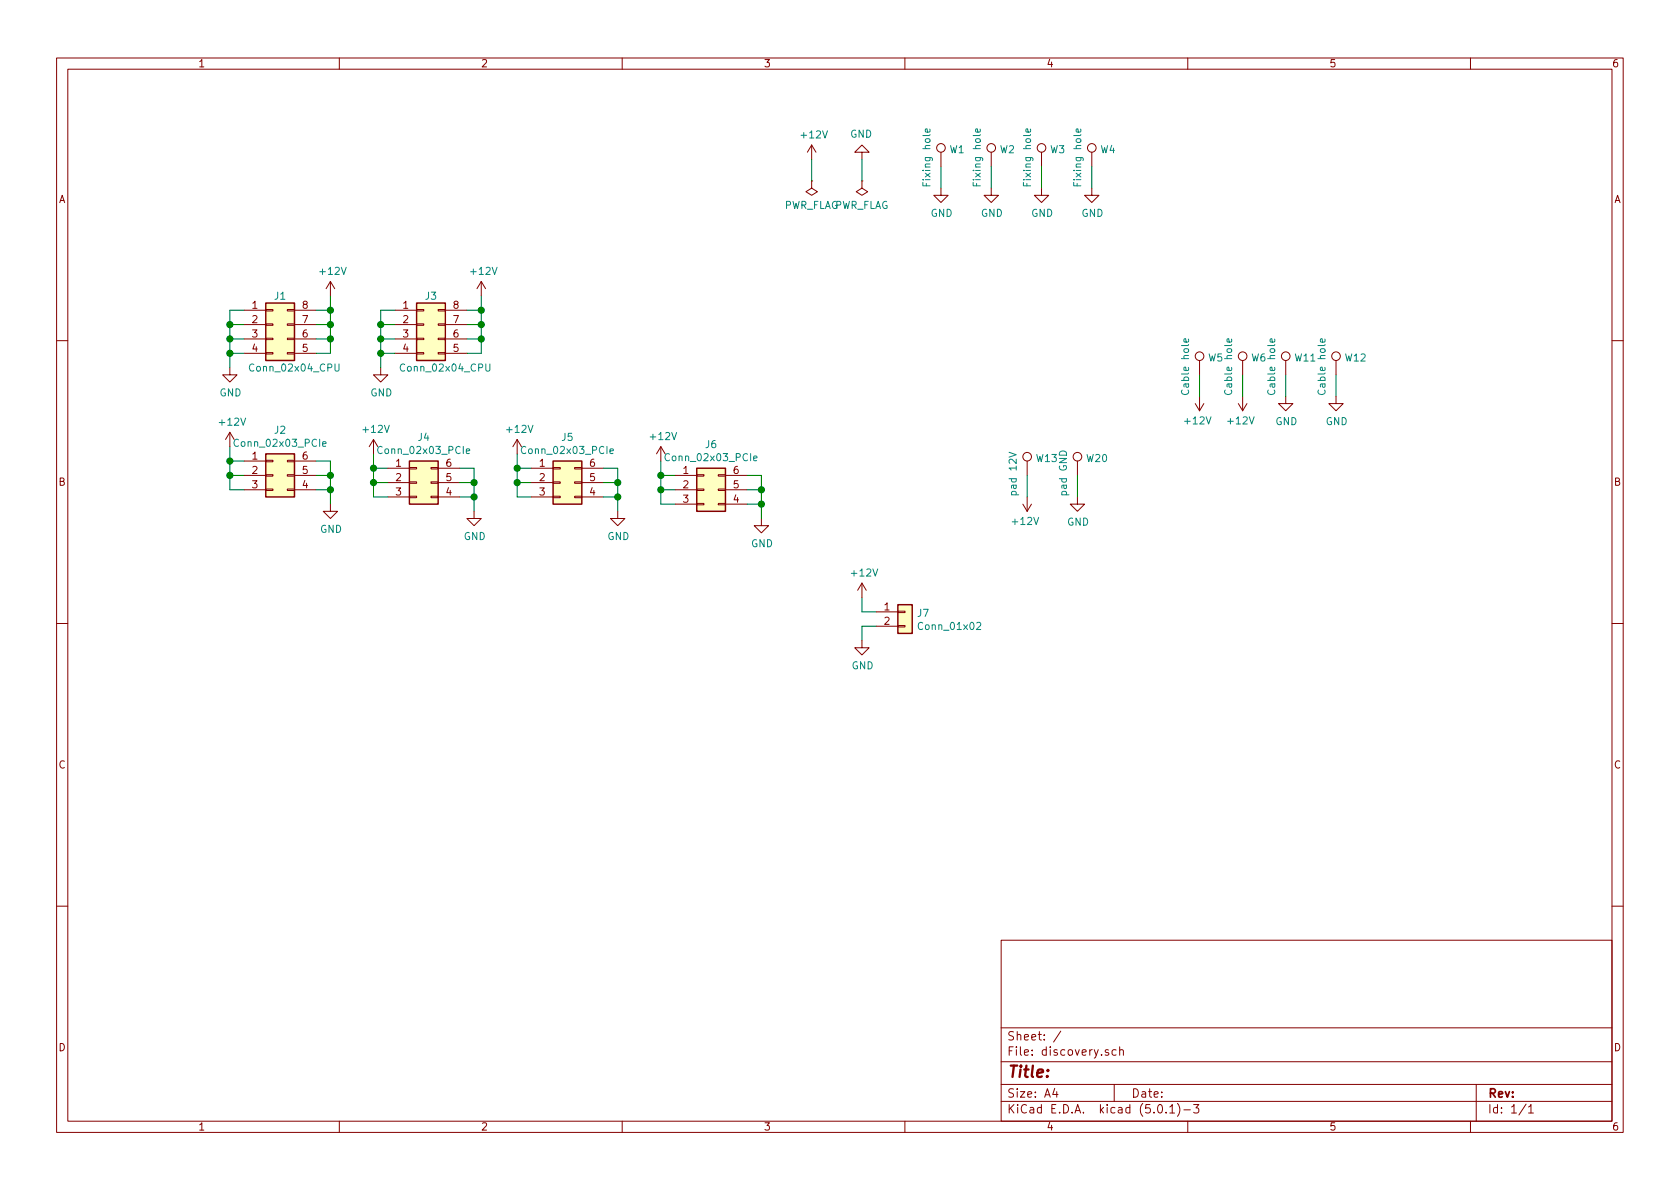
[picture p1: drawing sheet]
EESchema Schematic File Version 4
LIBS:discovery-cache
EELAYER 26 0
EELAYER END
$Descr A4 11693 8268
encoding utf-8
Sheet 1 1
Title ""
Date ""
Rev ""
Comp ""
Comment1 ""
Comment2 ""
Comment3 ""
Comment4 ""
$EndDescr
$Comp
L Connector_Generic:Conn_02x04_Counter_Clockwise J1
U 1 1
P 1900 2250
F 0 "J1" H 1950 2450 50  0000 C CNN
F 1 "Conn_02x04_CPU" H 2050 1950 50  0000 C CNN
F 2 "discovery:CONN_02x04_4.2mm" H 1900 2250 50  0001 C CNN
F 3 "~" H 1900 2250 50  0001 C CNN
	1    1900 2250
	1    0    0    -1  
$EndComp
Wire Wire Line
	1700 2150 1600 2150
Wire Wire Line
	1700 2250 1600 2250
Wire Wire Line
	1600 2250 1600 2150
Wire Wire Line
	1700 2350 1600 2350
Wire Wire Line
	1600 2350 1600 2250
Connection ~ 1600 2250
Wire Wire Line
	1700 2450 1600 2450
Wire Wire Line
	1600 2450 1600 2350
Connection ~ 1600 2350
Wire Wire Line
	2200 2150 2300 2150
Wire Wire Line
	2300 2150 2300 2250
Wire Wire Line
	2200 2450 2300 2450
Wire Wire Line
	2200 2350 2300 2350
Connection ~ 2300 2350
Wire Wire Line
	2300 2350 2300 2450
Wire Wire Line
	2200 2250 2300 2250
Connection ~ 2300 2250
Wire Wire Line
	2300 2250 2300 2350
$Comp
L power:+12V #PWR01
U 1 1
P 2300 2050
F 0 "#PWR01" H 2300 1900 50  0001 C CNN
F 1 "+12V" H 2315 2223 50  0000 C CNN
F 2 "" H 2300 2050 50  0001 C CNN
F 3 "" H 2300 2050 50  0001 C CNN
	1    2300 2050
	1    0    0    -1  
$EndComp
$Comp
L power:GND #PWR03
U 1 1
P 1600 2550
F 0 "#PWR03" H 1600 2300 50  0001 C CNN
F 1 "GND" H 1605 2377 50  0000 C CNN
F 2 "" H 1600 2550 50  0001 C CNN
F 3 "" H 1600 2550 50  0001 C CNN
	1    1600 2550
	1    0    0    -1  
$EndComp
$Comp
L Connector_Generic:Conn_02x04_Counter_Clockwise J3
U 1 1
P 2950 2250
F 0 "J3" H 3000 2450 50  0000 C CNN
F 1 "Conn_02x04_CPU" H 3100 1950 50  0000 C CNN
F 2 "discovery:CONN_02x04_4.2mm" H 2950 2250 50  0001 C CNN
F 3 "~" H 2950 2250 50  0001 C CNN
	1    2950 2250
	1    0    0    -1  
$EndComp
Wire Wire Line
	2750 2150 2650 2150
Wire Wire Line
	2750 2250 2650 2250
Wire Wire Line
	2650 2250 2650 2150
Wire Wire Line
	2750 2350 2650 2350
Wire Wire Line
	2650 2350 2650 2250
Connection ~ 2650 2250
Wire Wire Line
	2750 2450 2650 2450
Wire Wire Line
	2650 2450 2650 2350
Connection ~ 2650 2350
Wire Wire Line
	3250 2150 3350 2150
Wire Wire Line
	3350 2150 3350 2250
Wire Wire Line
	3250 2450 3350 2450
Wire Wire Line
	3250 2350 3350 2350
Connection ~ 3350 2350
Wire Wire Line
	3350 2350 3350 2450
Wire Wire Line
	3250 2250 3350 2250
Connection ~ 3350 2250
Wire Wire Line
	3350 2250 3350 2350
$Comp
L power:+12V #PWR05
U 1 1
P 3350 2050
F 0 "#PWR05" H 3350 1900 50  0001 C CNN
F 1 "+12V" H 3365 2223 50  0000 C CNN
F 2 "" H 3350 2050 50  0001 C CNN
F 3 "" H 3350 2050 50  0001 C CNN
	1    3350 2050
	1    0    0    -1  
$EndComp
$Comp
L power:GND #PWR07
U 1 1
P 2650 2550
F 0 "#PWR07" H 2650 2300 50  0001 C CNN
F 1 "GND" H 2655 2377 50  0000 C CNN
F 2 "" H 2650 2550 50  0001 C CNN
F 3 "" H 2650 2550 50  0001 C CNN
	1    2650 2550
	1    0    0    -1  
$EndComp
Wire Wire Line
	1700 3400 1600 3400
Wire Wire Line
	1600 3400 1600 3300
Wire Wire Line
	1700 3200 1600 3200
Connection ~ 1600 3200
Wire Wire Line
	1600 3200 1600 3100
Wire Wire Line
	1700 3300 1600 3300
Connection ~ 1600 3300
Wire Wire Line
	1600 3300 1600 3200
$Comp
L power:+12V #PWR02
U 1 1
P 1600 3100
F 0 "#PWR02" H 1600 2950 50  0001 C CNN
F 1 "+12V" H 1615 3273 50  0000 C CNN
F 2 "" H 1600 3100 50  0001 C CNN
F 3 "" H 1600 3100 50  0001 C CNN
	1    1600 3100
	1    0    0    -1  
$EndComp
$Comp
L power:+12V #PWR013
U 1 1
P 5650 1100
F 0 "#PWR013" H 5650 950 50  0001 C CNN
F 1 "+12V" H 5665 1273 50  0000 C CNN
F 2 "" H 5650 1100 50  0001 C CNN
F 3 "" H 5650 1100 50  0001 C CNN
	1    5650 1100
	1    0    0    -1  
$EndComp
$Comp
L power:GND #PWR014
U 1 1
P 6000 1100
F 0 "#PWR014" H 6000 850 50  0001 C CNN
F 1 "GND" H 6005 927 50  0000 C CNN
F 2 "" H 6000 1100 50  0001 C CNN
F 3 "" H 6000 1100 50  0001 C CNN
	1    6000 1100
	-1   0    0    1   
$EndComp
$Comp
L power:PWR_FLAG #FLG01
U 1 1
P 5650 1250
F 0 "#FLG01" H 5650 1325 50  0001 C CNN
F 1 "PWR_FLAG" H 5650 1423 50  0000 C CNN
F 2 "" H 5650 1250 50  0001 C CNN
F 3 "~" H 5650 1250 50  0001 C CNN
	1    5650 1250
	-1   0    0    1   
$EndComp
$Comp
L power:PWR_FLAG #FLG02
U 1 1
P 6000 1250
F 0 "#FLG02" H 6000 1325 50  0001 C CNN
F 1 "PWR_FLAG" H 6000 1423 50  0000 C CNN
F 2 "" H 6000 1250 50  0001 C CNN
F 3 "~" H 6000 1250 50  0001 C CNN
	1    6000 1250
	-1   0    0    1   
$EndComp
Wire Wire Line
	5650 1100 5650 1250
Wire Wire Line
	6000 1100 6000 1250
$Comp
L Connector:TestPoint W1
U 1 1
P 6550 1150
F 0 "W1" H 6608 1270 50  0000 L CNN
F 1 "Fixing hole" V 6450 1000 50  0000 L CNN
F 2 "discovery:FixingPoint_Plated_Hole_D4.0mm" H 6750 1150 50  0001 C CNN
F 3 "~" H 6750 1150 50  0001 C CNN
	1    6550 1150
	1    0    0    -1  
$EndComp
$Comp
L power:GND #PWR015
U 1 1
P 6550 1300
F 0 "#PWR015" H 6550 1050 50  0001 C CNN
F 1 "GND" H 6555 1127 50  0000 C CNN
F 2 "" H 6550 1300 50  0001 C CNN
F 3 "" H 6550 1300 50  0001 C CNN
	1    6550 1300
	1    0    0    -1  
$EndComp
Wire Wire Line
	6550 1300 6550 1150
$Comp
L Connector:TestPoint W2
U 1 1
P 6900 1150
F 0 "W2" H 6958 1270 50  0000 L CNN
F 1 "Fixing hole" V 6800 1000 50  0000 L CNN
F 2 "discovery:FixingPoint_Plated_Hole_D4.0mm" H 7100 1150 50  0001 C CNN
F 3 "~" H 7100 1150 50  0001 C CNN
	1    6900 1150
	1    0    0    -1  
$EndComp
$Comp
L power:GND #PWR016
U 1 1
P 6900 1300
F 0 "#PWR016" H 6900 1050 50  0001 C CNN
F 1 "GND" H 6905 1127 50  0000 C CNN
F 2 "" H 6900 1300 50  0001 C CNN
F 3 "" H 6900 1300 50  0001 C CNN
	1    6900 1300
	1    0    0    -1  
$EndComp
Wire Wire Line
	6900 1300 6900 1150
$Comp
L Connector:TestPoint W3
U 1 1
P 7250 1150
F 0 "W3" H 7308 1270 50  0000 L CNN
F 1 "Fixing hole" V 7150 1000 50  0000 L CNN
F 2 "discovery:FixingPoint_Plated_Hole_D4.0mm" H 7450 1150 50  0001 C CNN
F 3 "~" H 7450 1150 50  0001 C CNN
	1    7250 1150
	1    0    0    -1  
$EndComp
$Comp
L power:GND #PWR019
U 1 1
P 7250 1300
F 0 "#PWR019" H 7250 1050 50  0001 C CNN
F 1 "GND" H 7255 1127 50  0000 C CNN
F 2 "" H 7250 1300 50  0001 C CNN
F 3 "" H 7250 1300 50  0001 C CNN
	1    7250 1300
	1    0    0    -1  
$EndComp
Wire Wire Line
	7250 1300 7250 1150
$Comp
L Connector:TestPoint W4
U 1 1
P 7600 1150
F 0 "W4" H 7658 1270 50  0000 L CNN
F 1 "Fixing hole" V 7500 1000 50  0000 L CNN
F 2 "discovery:FixingPoint_Plated_Hole_D4.0mm" H 7800 1150 50  0001 C CNN
F 3 "~" H 7800 1150 50  0001 C CNN
	1    7600 1150
	1    0    0    -1  
$EndComp
$Comp
L power:GND #PWR020
U 1 1
P 7600 1300
F 0 "#PWR020" H 7600 1050 50  0001 C CNN
F 1 "GND" H 7605 1127 50  0000 C CNN
F 2 "" H 7600 1300 50  0001 C CNN
F 3 "" H 7600 1300 50  0001 C CNN
	1    7600 1300
	1    0    0    -1  
$EndComp
Wire Wire Line
	7600 1300 7600 1150
$Comp
L Connector:TestPoint W5
U 1 1
P 8350 2600
F 0 "W5" H 8408 2720 50  0000 L CNN
F 1 "Cable hole" V 8250 2450 50  0000 L CNN
F 2 "discovery:fixing_hole" H 8550 2600 50  0001 C CNN
F 3 "~" H 8550 2600 50  0001 C CNN
	1    8350 2600
	1    0    0    -1  
$EndComp
$Comp
L Connector:TestPoint W6
U 1 1
P 8650 2600
F 0 "W6" H 8708 2720 50  0000 L CNN
F 1 "Cable hole" V 8550 2450 50  0000 L CNN
F 2 "discovery:fixing_hole" H 8850 2600 50  0001 C CNN
F 3 "~" H 8850 2600 50  0001 C CNN
	1    8650 2600
	1    0    0    -1  
$EndComp
$Comp
L Connector:TestPoint W12
U 1 1
P 9300 2600
F 0 "W12" H 9358 2720 50  0000 L CNN
F 1 "Cable hole" V 9200 2450 50  0000 L CNN
F 2 "discovery:fixing_hole" H 9500 2600 50  0001 C CNN
F 3 "~" H 9500 2600 50  0001 C CNN
	1    9300 2600
	1    0    0    -1  
$EndComp
$Comp
L power:+12V #PWR017
U 1 1
P 8350 2750
F 0 "#PWR017" H 8350 2600 50  0001 C CNN
F 1 "+12V" H 8365 2923 50  0000 C CNN
F 2 "" H 8350 2750 50  0001 C CNN
F 3 "" H 8350 2750 50  0001 C CNN
	1    8350 2750
	-1   0    0    1   
$EndComp
$Comp
L power:+12V #PWR018
U 1 1
P 8650 2750
F 0 "#PWR018" H 8650 2600 50  0001 C CNN
F 1 "+12V" H 8665 2923 50  0000 C CNN
F 2 "" H 8650 2750 50  0001 C CNN
F 3 "" H 8650 2750 50  0001 C CNN
	1    8650 2750
	-1   0    0    1   
$EndComp
$Comp
L Connector:TestPoint W11
U 1 1
P 8950 2600
F 0 "W11" H 9008 2720 50  0000 L CNN
F 1 "Cable hole" V 8850 2450 50  0000 L CNN
F 2 "discovery:fixing_hole" H 9150 2600 50  0001 C CNN
F 3 "~" H 9150 2600 50  0001 C CNN
	1    8950 2600
	1    0    0    -1  
$EndComp
$Comp
L power:GND #PWR025
U 1 1
P 8950 2750
F 0 "#PWR025" H 8950 2500 50  0001 C CNN
F 1 "GND" H 8955 2577 50  0000 C CNN
F 2 "" H 8950 2750 50  0001 C CNN
F 3 "" H 8950 2750 50  0001 C CNN
	1    8950 2750
	1    0    0    -1  
$EndComp
$Comp
L power:GND #PWR026
U 1 1
P 9300 2750
F 0 "#PWR026" H 9300 2500 50  0001 C CNN
F 1 "GND" H 9305 2577 50  0000 C CNN
F 2 "" H 9300 2750 50  0001 C CNN
F 3 "" H 9300 2750 50  0001 C CNN
	1    9300 2750
	1    0    0    -1  
$EndComp
Wire Wire Line
	8350 2600 8350 2750
Wire Wire Line
	8650 2600 8650 2750
Wire Wire Line
	8950 2600 8950 2750
Wire Wire Line
	9300 2600 9300 2750
$Comp
L Connector:TestPoint W13
U 1 1
P 7150 3300
F 0 "W13" H 7208 3420 50  0000 L CNN
F 1 "pad 12V" V 7050 3150 50  0000 L CNN
F 2 "footprint_cts:pad_high_power" H 7350 3300 50  0001 C CNN
F 3 "~" H 7350 3300 50  0001 C CNN
	1    7150 3300
	1    0    0    -1  
$EndComp
$Comp
L Connector:TestPoint W20
U 1 1
P 7500 3300
F 0 "W20" H 7558 3420 50  0000 L CNN
F 1 "pad GND" V 7400 3150 50  0000 L CNN
F 2 "footprint_cts:pad_high_power" H 7700 3300 50  0001 C CNN
F 3 "~" H 7700 3300 50  0001 C CNN
	1    7500 3300
	1    0    0    -1  
$EndComp
$Comp
L power:+12V #PWR027
U 1 1
P 7150 3450
F 0 "#PWR027" H 7150 3300 50  0001 C CNN
F 1 "+12V" H 7165 3623 50  0000 C CNN
F 2 "" H 7150 3450 50  0001 C CNN
F 3 "" H 7150 3450 50  0001 C CNN
	1    7150 3450
	-1   0    0    1   
$EndComp
$Comp
L power:GND #PWR034
U 1 1
P 7500 3450
F 0 "#PWR034" H 7500 3200 50  0001 C CNN
F 1 "GND" H 7505 3277 50  0000 C CNN
F 2 "" H 7500 3450 50  0001 C CNN
F 3 "" H 7500 3450 50  0001 C CNN
	1    7500 3450
	1    0    0    -1  
$EndComp
Wire Wire Line
	7150 3300 7150 3450
Wire Wire Line
	7500 3300 7500 3450
Wire Wire Line
	3350 2150 3350 2050
Connection ~ 3350 2150
Wire Wire Line
	2650 2450 2650 2550
Connection ~ 2650 2450
Wire Wire Line
	1600 2550 1600 2450
Connection ~ 1600 2450
Wire Wire Line
	2300 2150 2300 2050
Connection ~ 2300 2150
$Comp
L Connector_Generic:Conn_02x03_Counter_Clockwise J2
U 1 1
P 1900 3300
F 0 "J2" H 1950 3617 50  0000 C CNN
F 1 "Conn_02x03_PCIe" H 1950 3526 50  0000 C CNN
F 2 "discovery:CONN_02x03_4.2mm" H 1900 3300 50  0001 C CNN
F 3 "~" H 1900 3300 50  0001 C CNN
	1    1900 3300
	1    0    0    -1  
$EndComp
$Comp
L power:GND #PWR0101
U 1 1
P 2300 3500
F 0 "#PWR0101" H 2300 3250 50  0001 C CNN
F 1 "GND" H 2305 3327 50  0000 C CNN
F 2 "" H 2300 3500 50  0001 C CNN
F 3 "" H 2300 3500 50  0001 C CNN
	1    2300 3500
	1    0    0    -1  
$EndComp
Wire Wire Line
	2200 3200 2300 3200
Wire Wire Line
	2300 3200 2300 3300
Wire Wire Line
	2200 3300 2300 3300
Connection ~ 2300 3300
Wire Wire Line
	2300 3300 2300 3400
Wire Wire Line
	2200 3400 2300 3400
Connection ~ 2300 3400
Wire Wire Line
	2300 3400 2300 3500
Wire Wire Line
	2700 3450 2600 3450
Wire Wire Line
	2600 3450 2600 3350
Wire Wire Line
	2700 3250 2600 3250
Connection ~ 2600 3250
Wire Wire Line
	2600 3250 2600 3150
Wire Wire Line
	2700 3350 2600 3350
Connection ~ 2600 3350
Wire Wire Line
	2600 3350 2600 3250
$Comp
L power:+12V #PWR0102
U 1 1
P 2600 3150
F 0 "#PWR0102" H 2600 3000 50  0001 C CNN
F 1 "+12V" H 2615 3323 50  0000 C CNN
F 2 "" H 2600 3150 50  0001 C CNN
F 3 "" H 2600 3150 50  0001 C CNN
	1    2600 3150
	1    0    0    -1  
$EndComp
$Comp
L Connector_Generic:Conn_02x03_Counter_Clockwise J4
U 1 1
P 2900 3350
F 0 "J4" H 2950 3667 50  0000 C CNN
F 1 "Conn_02x03_PCIe" H 2950 3576 50  0000 C CNN
F 2 "discovery:CONN_02x03_4.2mm" H 2900 3350 50  0001 C CNN
F 3 "~" H 2900 3350 50  0001 C CNN
	1    2900 3350
	1    0    0    -1  
$EndComp
$Comp
L power:GND #PWR0103
U 1 1
P 3300 3550
F 0 "#PWR0103" H 3300 3300 50  0001 C CNN
F 1 "GND" H 3305 3377 50  0000 C CNN
F 2 "" H 3300 3550 50  0001 C CNN
F 3 "" H 3300 3550 50  0001 C CNN
	1    3300 3550
	1    0    0    -1  
$EndComp
Wire Wire Line
	3200 3250 3300 3250
Wire Wire Line
	3300 3250 3300 3350
Wire Wire Line
	3200 3350 3300 3350
Connection ~ 3300 3350
Wire Wire Line
	3300 3350 3300 3450
Wire Wire Line
	3200 3450 3300 3450
Connection ~ 3300 3450
Wire Wire Line
	3300 3450 3300 3550
Wire Wire Line
	3700 3450 3600 3450
Wire Wire Line
	3600 3450 3600 3350
Wire Wire Line
	3700 3250 3600 3250
Connection ~ 3600 3250
Wire Wire Line
	3600 3250 3600 3150
Wire Wire Line
	3700 3350 3600 3350
Connection ~ 3600 3350
Wire Wire Line
	3600 3350 3600 3250
$Comp
L power:+12V #PWR0104
U 1 1
P 3600 3150
F 0 "#PWR0104" H 3600 3000 50  0001 C CNN
F 1 "+12V" H 3615 3323 50  0000 C CNN
F 2 "" H 3600 3150 50  0001 C CNN
F 3 "" H 3600 3150 50  0001 C CNN
	1    3600 3150
	1    0    0    -1  
$EndComp
$Comp
L Connector_Generic:Conn_02x03_Counter_Clockwise J5
U 1 1
P 3900 3350
F 0 "J5" H 3950 3667 50  0000 C CNN
F 1 "Conn_02x03_PCIe" H 3950 3576 50  0000 C CNN
F 2 "discovery:CONN_02x03_4.2mm" H 3900 3350 50  0001 C CNN
F 3 "~" H 3900 3350 50  0001 C CNN
	1    3900 3350
	1    0    0    -1  
$EndComp
$Comp
L power:GND #PWR0105
U 1 1
P 4300 3550
F 0 "#PWR0105" H 4300 3300 50  0001 C CNN
F 1 "GND" H 4305 3377 50  0000 C CNN
F 2 "" H 4300 3550 50  0001 C CNN
F 3 "" H 4300 3550 50  0001 C CNN
	1    4300 3550
	1    0    0    -1  
$EndComp
Wire Wire Line
	4200 3250 4300 3250
Wire Wire Line
	4300 3250 4300 3350
Wire Wire Line
	4200 3350 4300 3350
Connection ~ 4300 3350
Wire Wire Line
	4300 3350 4300 3450
Wire Wire Line
	4200 3450 4300 3450
Connection ~ 4300 3450
Wire Wire Line
	4300 3450 4300 3550
Wire Wire Line
	4700 3500 4600 3500
Wire Wire Line
	4600 3500 4600 3400
Wire Wire Line
	4700 3300 4600 3300
Connection ~ 4600 3300
Wire Wire Line
	4600 3300 4600 3200
Wire Wire Line
	4700 3400 4600 3400
Connection ~ 4600 3400
Wire Wire Line
	4600 3400 4600 3300
$Comp
L power:+12V #PWR0106
U 1 1
P 4600 3200
F 0 "#PWR0106" H 4600 3050 50  0001 C CNN
F 1 "+12V" H 4615 3373 50  0000 C CNN
F 2 "" H 4600 3200 50  0001 C CNN
F 3 "" H 4600 3200 50  0001 C CNN
	1    4600 3200
	1    0    0    -1  
$EndComp
$Comp
L Connector_Generic:Conn_02x03_Counter_Clockwise J6
U 1 1
P 4900 3400
F 0 "J6" H 4950 3717 50  0000 C CNN
F 1 "Conn_02x03_PCIe" H 4950 3626 50  0000 C CNN
F 2 "discovery:CONN_02x03_4.2mm" H 4900 3400 50  0001 C CNN
F 3 "~" H 4900 3400 50  0001 C CNN
	1    4900 3400
	1    0    0    -1  
$EndComp
$Comp
L power:GND #PWR0107
U 1 1
P 5300 3600
F 0 "#PWR0107" H 5300 3350 50  0001 C CNN
F 1 "GND" H 5305 3427 50  0000 C CNN
F 2 "" H 5300 3600 50  0001 C CNN
F 3 "" H 5300 3600 50  0001 C CNN
	1    5300 3600
	1    0    0    -1  
$EndComp
Wire Wire Line
	5200 3300 5300 3300
Wire Wire Line
	5300 3300 5300 3400
Wire Wire Line
	5200 3400 5300 3400
Connection ~ 5300 3400
Wire Wire Line
	5300 3400 5300 3500
Wire Wire Line
	5200 3500 5300 3500
Connection ~ 5300 3500
Wire Wire Line
	5300 3500 5300 3600
$Comp
L Connector_Generic:Conn_01x02 J7
U 1 1
P 6300 4250
F 0 "J7" H 6380 4242 50  0000 L CNN
F 1 "Conn_01x02" H 6380 4151 50  0000 L CNN
F 2 "discovery:2pins_2.54mm_43650-0221" H 6300 4250 50  0001 C CNN
F 3 "~" H 6300 4250 50  0001 C CNN
	1    6300 4250
	1    0    0    -1  
$EndComp
Wire Wire Line
	6100 4250 6000 4250
Wire Wire Line
	6000 4250 6000 4150
Wire Wire Line
	6100 4350 6000 4350
Wire Wire Line
	6000 4350 6000 4450
$Comp
L power:GND #PWR0108
U 1 1
P 6000 4450
F 0 "#PWR0108" H 6000 4200 50  0001 C CNN
F 1 "GND" H 6005 4277 50  0000 C CNN
F 2 "" H 6000 4450 50  0001 C CNN
F 3 "" H 6000 4450 50  0001 C CNN
	1    6000 4450
	1    0    0    -1  
$EndComp
$Comp
L power:+12V #PWR0109
U 1 1
P 6000 4150
F 0 "#PWR0109" H 6000 4000 50  0001 C CNN
F 1 "+12V" H 6015 4323 50  0000 C CNN
F 2 "" H 6000 4150 50  0001 C CNN
F 3 "" H 6000 4150 50  0001 C CNN
	1    6000 4150
	1    0    0    -1  
$EndComp
$EndSCHEMATC
